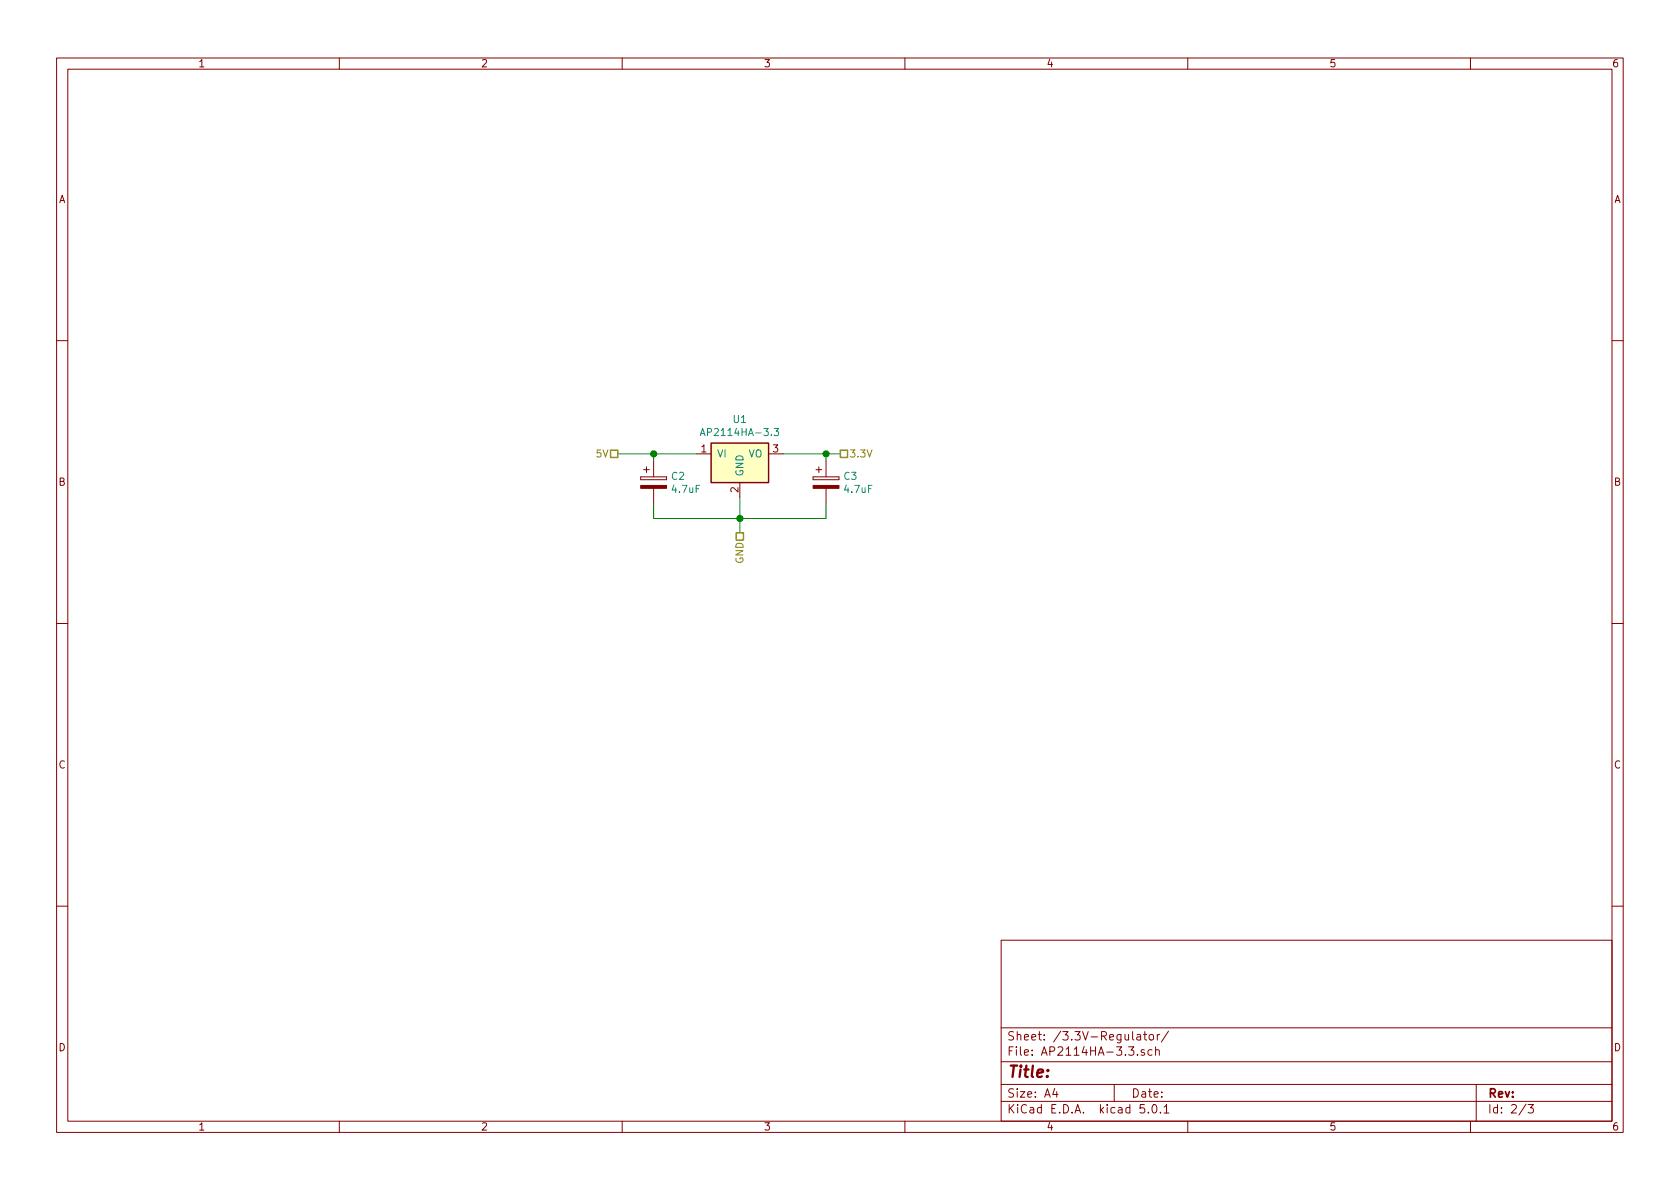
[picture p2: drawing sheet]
<svg xmlns="http://www.w3.org/2000/svg" width="297mm" height="210mm" viewBox="0 0 297 210" stroke-linecap="round" stroke-linejoin="round" font-family="sans-serif">
<g fill="none" stroke="#840000" stroke-width=".18">
<path d="M10 10.3h277v189.9h-277zM12 12.2h273v186.1h-273zM60 10.3v1.9M110 10.3v1.9M160 10.3v1.9M210 10.3v1.9M260 10.3v1.9M10 60.2h2M285 60.2h2M113.3 84.3v.5zM113.3 84.8h4.6zM113.3 84.3h4.6z"/>
<path d="M113.8 83.1h1M114.3 82.5v1.1M115.6 81.5v2.8M115.6 86.4v2.7M117.9 84.3v.5zM123.2 80.3h2.5M130.8 85.3v2.6M135.9 80.3h2.5M143.8 84.3v.5zM143.8 84.8h4.5zM143.8 84.3h4.5zM144.3 83.1h1"/>
<path d="M144.8 82.5v1.1M146 81.5v2.8M146 86.4v2.7M148.3 84.3v.5zM10 110.3h2M285 110.3h2M10 160.2h2M177 166.3h108v32h-108zM285 160.2h2M60 198.3v1.9M110 198.3v1.9M160 198.3v1.9"/>
<path d="M177 194.8h108M177 191.8h108M177 187.8h108M177 181.8h108M186.5 192.5l-.4 1h1M186.8 193v1M197 191.8v3M201 183h.6l.1 .9M201.1 186.5v.1M201.7 183.3l-.5 .1-.2 .2 .2 .3 .5-.1M202.2 182.9h.6M202.3 195.3h-.7l-.1 .7 .3-.1 .5 .1 .1 .2-.1 .5-.2 .1-.6-.1"/>
<path d="M202.3 185.7a.37 .37 0 0 0-.5 .1v.2l.5 .2 .1 .1-.2 .3-.4-.1M202.4 182.4v1.3l.4 .2M203 196.7v.1M203.3 183.1l.2-.2 .4 .2v.7l-.2 .1-.4-.1zM203.7 185.7l-.4-.1-.3 .3v.6l.3 .1 .4-.1M203.8 195.5l.2-.2a.8 .8 0 0 1 .6 .8 .8 .8 0 0 1-.6 .7l-.2-.1-.1-.4zM204.3 185.7h.1a.37 .37 0 0 1 .6 .1v.8M204.3 185.1v1.5M204.6 182.9v1M205.1 182.9l-.4 .1-.1 .2M205.2 196.7v.1M205.8 195.8l.4-.5v1.5"/>
<path d="M205.8 196.8h.9M206.6 182.3l-1.3 2M210 198.3v1.9M260 198.3v1.9M261 191.8v6.5M269.8 195.2l-1.2 2M270.2 195.3h.9l-.5 .6 .4 .1v.7l-.2 .1-.6-.1"/>
</g>
<path d="M109.2 80.3h14M115.6 89.1v2.6h30.4v-2.6M115.6 80.3v1.2M130.8 87.9v6.3M138.4 80.3h10.2M146 80.3v1.2" fill="none" stroke="#008400" stroke-width=".18"/>
<g fill="#008400" stroke="#008400" stroke-width=".25">
<circle cx="130.8" cy="91.7" r=".51"/>
<circle cx="146.1" cy="80.3" r=".51"/>
<circle cx="115.6" cy="80.3" r=".51"/>
</g>
<path d="M125.7 78.4h10.2v6.9h-10.2z" fill="#ffffc2" stroke="#ffffc2" stroke-width=".18"/>
<path d="M125.7 78.4h10.2v6.9h-10.2z" fill="none" stroke="#840000" stroke-width=".25"/>
<path d="M123.8 77l.4-1.2 .5 1.2M123.9 76.7h.6M136.9 75.8h.8l-.5 .4 .4 .2 .1 .4-.3 .2-.5-.1" fill="none" stroke="#008484" stroke-width=".18"/>
<path d="M107.9 79.6h1.3v1.3h-1.3zM148.6 79.6h1.3v1.3h-1.3zM130.2 94.2h1.2v1.3h-1.2z" fill="none" stroke="#848400" stroke-width=".25"/>
<g fill="#840000" stroke="#840000" stroke-width=".18">
<path d="M113.3 85.8h4.6v.6h-4.6z"/>
<path d="M143.8 85.8h4.5v.6h-4.5z"/>
</g>
<text font-size="2.8" fill="#840000" x="178" y="190.5">Title:</text>
<g font-size="2.1" fill="#840000">
<text x="178" y="184">Sheet: /3.3V-Regulator/</text>
<text x="178" y="186.7">File: AP2114HA-3.3.sch</text>
<text x="178" y="196.9">KiCad E.D.A. kicad 5.0.1</text>
<text x="178" y="194.1">Size: A4</text>
<text x="200" y="194.1">Date:</text>
<text x="263" y="194.1">Rev:</text>
<text x="263" y="196.9">Id: 2/3</text>
</g>
<g font-size="1.8" fill="#840000">
<text x="35" y="11.9">1</text>
<text x="85" y="11.9">2</text>
<text x="135" y="11.9">3</text>
<text x="185" y="11.9">4</text>
<text x="235" y="11.9">5</text>
<text x="285" y="11.9">6</text>
<text x="10.4" y="35.9">A</text>
<text x="285.4" y="35.9">A</text>
<text x="124" y="80">1</text>
<text x="136.7" y="80">3</text>
<text x="10.4" y="85.9">B</text>
<text x="130.6" y="87.1" transform="rotate(-90 130.6 87.1)">2</text>
<text x="285.4" y="85.9">B</text>
<text x="10.4" y="135.9">C</text>
<text x="285.4" y="135.9">C</text>
<text x="10.4" y="185.9">D</text>
<text x="285.4" y="185.9">D</text>
<text x="35" y="199.9">1</text>
<text x="85" y="199.9">2</text>
<text x="135" y="199.9">3</text>
<text x="185" y="199.9">4</text>
<text x="235" y="199.9">5</text>
<text x="285" y="199.9">6</text>
</g>
<g font-size="1.8" fill="#008484">
<text x="124.8" y="77.1">AP2114HA-3.3</text>
<text x="129.7" y="74.8">U1</text>
<text x="126.7" y="80.9">VI</text>
<text x="132.3" y="80.9">VO</text>
<text x="118.8" y="84.9">C2</text>
<text x="118.9" y="87.2">4.7uF</text>
<text x="131.4" y="84.3" transform="rotate(-90 131.4 84.3)">GND</text>
<text x="149.3" y="84.9">C3</text>
<text x="149.4" y="87.2">4.7uF</text>
</g>
<g font-size="1.8" fill="#848400">
<text x="105.5" y="80.9">5V</text>
<text x="150.1" y="80.9">3.3V</text>
<text x="131.4" y="99.7" transform="rotate(-90 131.4 99.7)">GND</text>
</g>
</svg>
